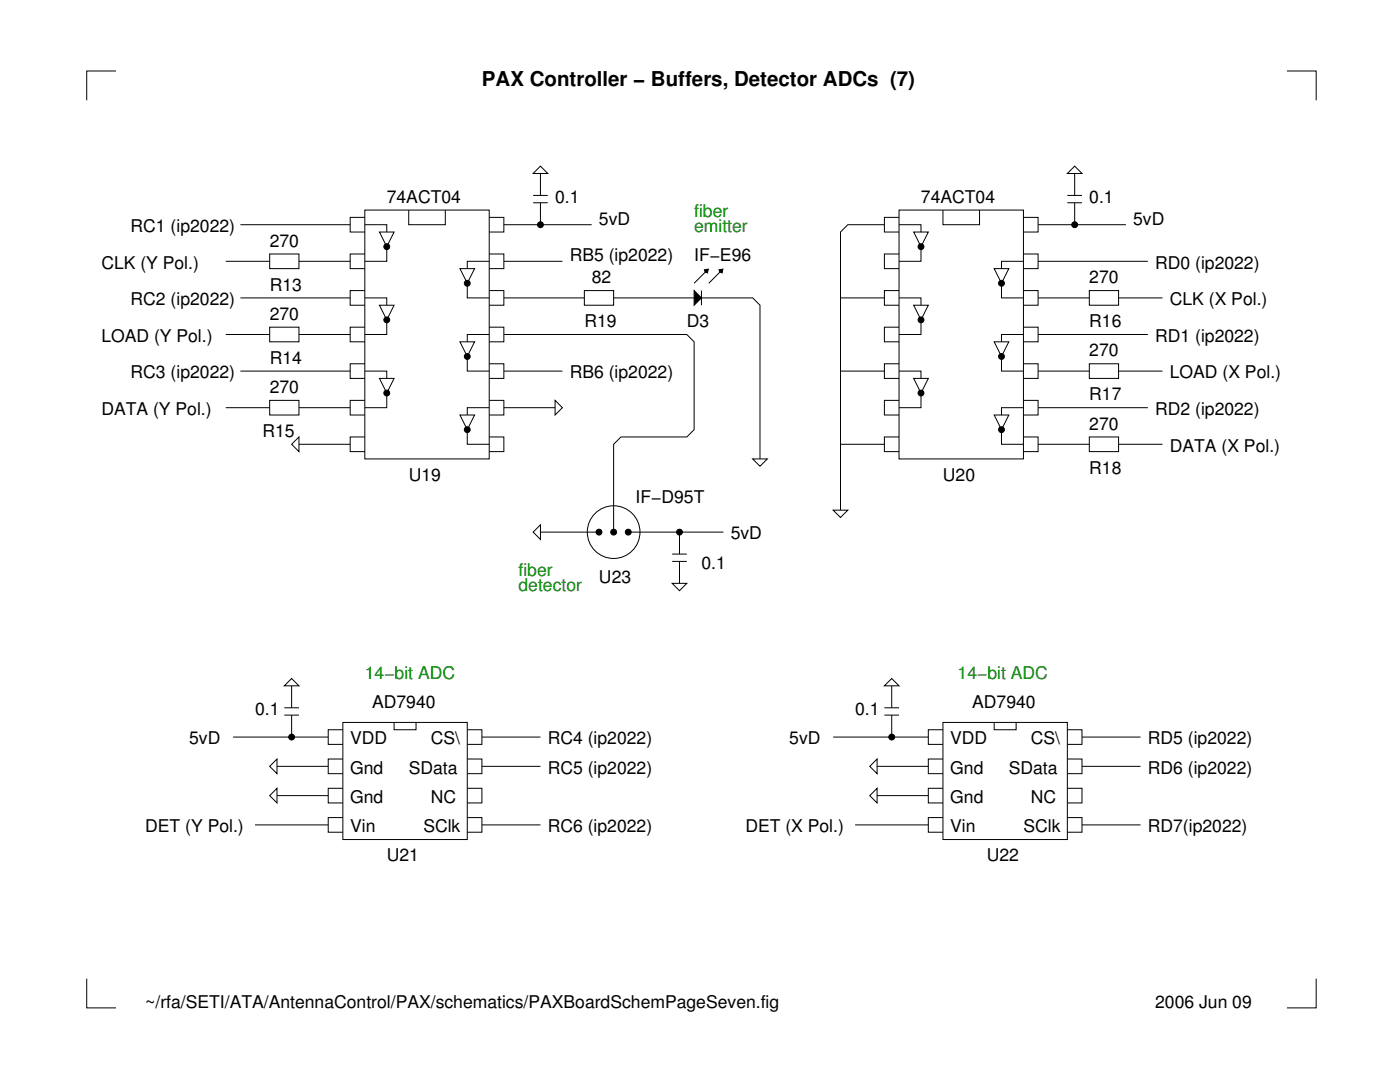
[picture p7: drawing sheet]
<svg xmlns="http://www.w3.org/2000/svg" width="279mm" height="216mm" viewBox="0 0 279 216" stroke-linecap="round" stroke-linejoin="round" font-family="sans-serif">
<g fill="none" stroke="#000" stroke-width=".2">
<path d="M23.1 14.2h-5.8v5.8M256.8 14.2h5.9v5.8M106.4 39h2.9M107.9 33.2l1.4 1.4h-2.9zM107.9 34.6v4.4M213 39h2.9M214.5 33.2l1.4 1.4h-2.9zM214.5 34.6v4.4M45.1 52.1h8.7M48 44.8h21.9M48 59.4h21.9M53.8 50.7h5.9v2.9h-5.9z"/>
<path d="M59.7 52.1h10.2M72.8 41.9h24.8v49.7h-24.8zM72.8 59.4h4.4v1.5M72.8 43.4h-2.9v2.9h2.9M72.8 50.7h-2.9v2.9h2.9M72.8 58h-2.9v2.9h2.9M72.8 44.8h4.4v1.5M75.7 46.3h2.9l-1.4 2.9zM77.2 49.2v2.9h-4.4M81.6 41.9v2.9h7.3v-2.9M91.8 53.6h2.9l-1.4 2.9zM93.3 56.5v2.9h4.3"/>
<path d="M97.6 52.1h-4.3v1.5M97.6 43.4h3v2.9h-3M97.6 50.7h3v2.9h-3M97.6 58h3v2.9h-3M100.6 52.1h11.6M100.6 44.8h17.5M100.6 59.4h16M106.4 40.5h2.9M107.9 40.5v4.3M116.6 58h5.9v2.9h-5.9zM122.5 59.4h27.7l1.5 1.5v30.7M138.5 58l1.5 1.4-1.5 1.5z"/>
<path d="M140 58v2.9M140.6 53.8l.8-.1-.2 .8-.5-.2zM141.4 53.6l-2.9 2.9M143.5 53.8l.8-.1-.2 .8-.4-.2zM144.4 53.6l-3 2.9M167.7 59.4h8.8M176.5 44.8h-7.3l-1.5 1.5v55.5M179.4 41.9h24.9v49.7h-24.9zM179.4 59.4h4.4v1.5M179.4 43.4h-2.9v2.9h2.9M179.4 50.7h-2.9v2.9h2.9M179.4 58h-2.9v2.9h2.9"/>
<path d="M179.4 44.8h4.4v1.5M182.3 46.3h3l-1.5 2.9zM183.8 49.2v2.9h-4.4M188.2 41.9v2.9h7.3v-2.9M198.4 53.6h2.9l-1.4 2.9zM199.9 56.5v2.9h4.4M204.3 52.1h-4.4v1.5M204.3 43.4h2.9v2.9h-2.9M204.3 50.7h2.9v2.9h-2.9M204.3 58h2.9v2.9h-2.9M207.2 52.1h21.9M207.2 44.8h17.5"/>
<path d="M207.2 59.4h10.2M213 40.5h2.9M214.5 40.5v4.3M217.4 58h5.8v2.9h-5.8zM223.2 59.4h8.8M45.1 66.7h8.7M48 74h21.9M53.8 65.3h5.9v2.9h-5.9zM53.8 79.9h5.9v2.9h-5.9zM59.7 66.7h10.2M72.8 74h4.4v1.5M72.8 65.3h-2.9v2.9h2.9"/>
<path d="M72.8 72.6h-2.9v2.9h2.9M72.8 79.9h-2.9v2.9h2.9M75.7 60.9h2.9l-1.4 2.9zM75.7 75.5h2.9l-1.4 2.9zM77.2 63.8v2.9h-4.4M77.2 78.4v3h-4.4M91.8 68.2h2.9l-1.4 2.9zM93.3 71.1v2.9h4.3M97.6 66.7h-4.3v1.5M97.6 65.3h3v2.9h-3M97.6 72.6h3v2.9h-3M97.6 79.9h3v2.9h-3"/>
<path d="M100.6 66.7h36.5l1.4 1.5v17.5l-1.4 1.5h-13.2l-1.4 1.5v17.5M100.6 74h11.6M110.8 79.9l1.4 1.5-1.4 1.4zM167.7 74h8.8M179.4 74h4.4v1.5M179.4 65.3h-2.9v2.9h2.9M179.4 72.6h-2.9v2.9h2.9M179.4 79.9h-2.9v2.9h2.9M182.3 60.9h3l-1.5 2.9zM182.3 75.5h3l-1.5 2.9zM183.8 63.8v2.9h-4.4M183.8 78.4v3h-4.4"/>
<path d="M198.4 68.2h2.9l-1.4 2.9zM199.9 71.1v2.9h4.4M204.3 66.7h-4.4v1.5M204.3 65.3h2.9v2.9h-2.9M204.3 72.6h2.9v2.9h-2.9M204.3 79.9h2.9v2.9h-2.9M207.2 66.7h21.9M207.2 74h10.2M217.4 72.6h5.8v2.9h-5.8zM223.2 74h8.8M45.1 81.4h8.7M59.7 87.2v2.9l-1.5-1.4z"/>
<path d="M59.7 81.4h10.2M59.7 88.7h10.2M72.8 87.2h-2.9v2.9h2.9M91.8 82.8h2.9l-1.4 2.9zM93.3 85.7v3h4.3M97.6 81.4h-4.3v1.4M97.6 87.2h3v2.9h-3M100.6 81.4h10.2M150.2 91.6h2.9l-1.4 1.4zM167.7 88.7h8.8M179.4 87.2h-2.9v2.9h2.9M198.4 82.8h2.9l-1.4 2.9z"/>
<path d="M199.9 85.7v3h4.4M204.3 81.4h-4.4v1.4M204.3 87.2h2.9v2.9h-2.9M207.2 81.4h21.9M207.2 88.7h10.2M217.4 87.2h5.8v2.9h-5.8zM223.2 88.7h8.8M107.9 104.7v2.9l-1.5-1.4zM107.9 106.2h11.6M125.4 106.2h19M134.1 116.4h3l-1.5 1.5zM134.1 110.6h3"/>
<path d="M134.1 112h3M135.6 106.2v4.4M135.6 112v4.4M166.3 101.8h2.9l-1.5 1.5zM56.7 136.8l1.5-1.4 1.5 1.4zM58.2 136.8v4.4M178 135.4l1.4 1.4h-2.9zM178 136.8v4.4M46.5 147.1h19M53.8 152.9l1.5-1.4v2.9zM55.3 157.3v2.9l-1.5-1.4zM55.3 152.9h10.2"/>
<path d="M55.3 158.8h10.2M56.7 142.7h3M56.7 141.2h3M58.2 142.7v4.4M68.4 144.2h24.9v23.3h-24.9zM68.4 145.6h-2.9v2.9h2.9M68.4 151.5h-2.9v2.9h2.9M68.4 157.3h-2.9v2.9h2.9M78.6 144.2v1.4h4.4v-1.4M93.3 145.6h2.9v2.9h-2.9M93.3 151.5h2.9v2.9h-2.9M93.3 157.3h2.9v2.9h-2.9"/>
<path d="M96.2 152.9h11.7M96.2 147.1h11.7M166.3 147.1h19M175 151.5v2.9l-1.4-1.5zM175 157.3v2.9l-1.4-1.4zM175 152.9h10.3M175 158.8h10.3M176.5 142.7h2.9M176.5 141.2h2.9M178 142.7v4.4M188.2 144.2h24.8v23.3h-24.8zM188.2 145.6h-2.9v2.9h2.9"/>
<path d="M188.2 151.5h-2.9v2.9h2.9M188.2 157.3h-2.9v2.9h2.9M198.4 144.2v1.4h4.4v-1.4M213 145.6h2.9v2.9h-2.9M213 151.5h2.9v2.9h-2.9M213 157.3h2.9v2.9h-2.9M215.9 152.9h11.7M215.9 147.1h11.7M50.9 164.6h14.6M68.4 163.1h-2.9v3h2.9M93.3 163.1h2.9v3h-2.9M96.2 164.6h11.7"/>
<path d="M170.7 164.6h14.6M188.2 163.1h-2.9v3h2.9M213 163.1h2.9v3h-2.9M215.9 164.6h11.7M17.3 195.3v5.8h5.8M262.7 195.3v5.8h-5.9"/>
<circle cx="77.2" cy="49.2" r=".58"/>
<circle cx="93.3" cy="56.5" r=".58"/>
<circle cx="107.9" cy="44.8" r=".58"/>
<circle cx="183.8" cy="49.2" r=".58"/>
<circle cx="199.9" cy="56.5" r=".58"/>
<circle cx="214.5" cy="44.8" r=".58"/>
<circle cx="77.2" cy="78.4" r=".58"/>
<circle cx="77.2" cy="63.8" r=".58"/>
<circle cx="93.3" cy="71.1" r=".58"/>
<circle cx="183.8" cy="78.4" r=".58"/>
<circle cx="183.8" cy="63.8" r=".58"/>
<circle cx="199.9" cy="71.1" r=".58"/>
<circle cx="93.3" cy="85.7" r=".58"/>
<circle cx="199.9" cy="85.7" r=".58"/>
<circle cx="119.5" cy="106.2" r=".58"/>
<circle cx="122.5" cy="106.2" r="5.3"/>
<circle cx="122.5" cy="106.2" r=".58"/>
<circle cx="125.4" cy="106.2" r=".58"/>
<circle cx="135.6" cy="106.2" r=".58"/>
<circle cx="58.2" cy="147.1" r=".58"/>
<circle cx="178" cy="147.1" r=".58"/>
</g>
<g fill="#000">
<path d="M138.5 58l1.5 1.4-1.5 1.5z"/>
<path d="M140.6 53.8l.8-.1-.2 .8-.5-.2z" fill-rule="evenodd"/>
<path d="M143.5 53.8l.8-.1-.2 .8-.4-.2z" fill-rule="evenodd"/>
<circle cx="77.2" cy="49.2" r=".58"/>
<circle cx="93.3" cy="56.5" r=".58"/>
<circle cx="107.9" cy="44.8" r=".58"/>
<circle cx="183.8" cy="49.2" r=".58"/>
<circle cx="199.9" cy="56.5" r=".58"/>
<circle cx="214.5" cy="44.8" r=".58"/>
<circle cx="77.2" cy="78.4" r=".58"/>
<circle cx="77.2" cy="63.8" r=".58"/>
<circle cx="93.3" cy="71.1" r=".58"/>
<circle cx="183.8" cy="78.4" r=".58"/>
<circle cx="183.8" cy="63.8" r=".58"/>
<circle cx="199.9" cy="71.1" r=".58"/>
<circle cx="93.3" cy="85.7" r=".58"/>
<circle cx="199.9" cy="85.7" r=".58"/>
<circle cx="119.5" cy="106.2" r=".58"/>
<circle cx="122.5" cy="106.2" r=".58"/>
<circle cx="125.4" cy="106.2" r=".58"/>
<circle cx="135.6" cy="106.2" r=".58"/>
<circle cx="58.2" cy="147.1" r=".58"/>
<circle cx="178" cy="147.1" r=".58"/>
</g>
<text font-size="4.1" x="96.2" y="17.1">PAX Controller − Buffers, Detector ADCs (7)</text>
<g font-size="3.5">
<text x="77.2" y="40.5">74ACT04</text>
<text x="110.8" y="40.5">0.1</text>
<text x="183.8" y="40.5">74ACT04</text>
<text x="217.4" y="40.5">0.1</text>
<text x="26.1" y="46.3">RC1 (ip2022)</text>
<text x="119.5" y="44.8">5vD</text>
<text x="226.2" y="44.8">5vD</text>
<text x="20.2" y="53.6">CLK (Y Pol.)</text>
<text x="53.8" y="49.2">270</text>
<text x="113.7" y="52.1">RB5 (ip2022)</text>
<text x="138.5" y="52.1">IF−E96</text>
<text x="230.5" y="53.6">RD0 (ip2022)</text>
<text x="53.8" y="58">R13</text>
<text x="118.1" y="56.5">82</text>
<text x="217.4" y="56.5">270</text>
<text x="26.1" y="60.9">RC2 (ip2022)</text>
<text x="53.8" y="63.8">270</text>
<text x="116.6" y="65.3">R19</text>
<text x="137.1" y="65.3">D3</text>
<text x="217.4" y="65.3">R16</text>
<text x="233.5" y="60.9">CLK (X Pol.)</text>
<text x="20.2" y="68.2">LOAD (Y Pol.)</text>
<text x="217.4" y="71.1">270</text>
<text x="230.5" y="68.2">RD1 (ip2022)</text>
<text x="26.1" y="75.5">RC3 (ip2022)</text>
<text x="53.8" y="72.6">R14</text>
<text x="113.7" y="75.5">RB6 (ip2022)</text>
<text x="233.5" y="75.5">LOAD (X Pol.)</text>
<text x="20.2" y="82.8">DATA (Y Pol.)</text>
<text x="53.8" y="78.4">270</text>
<text x="217.4" y="79.9">R17</text>
<text x="230.5" y="82.8">RD2 (ip2022)</text>
<text x="52.4" y="87.2">R15</text>
<text x="217.4" y="85.7">270</text>
<text x="81.6" y="96">U19</text>
<text x="188.2" y="96">U20</text>
<text x="217.4" y="94.5">R18</text>
<text x="233.5" y="90.1">DATA (X Pol.)</text>
<text x="126.8" y="100.3">IF−D95T</text>
<text x="145.8" y="107.6">5vD</text>
<text x="140" y="113.5">0.1</text>
<text x="119.5" y="116.4">U23</text>
<text x="50.9" y="142.7">0.1</text>
<text x="74.3" y="141.2">AD7940</text>
<text x="170.7" y="142.7">0.1</text>
<text x="194" y="141.2">AD7940</text>
<text x="37.8" y="148.5">5vD</text>
<text x="69.9" y="148.5">VDD</text>
<text x="86" y="148.5">CS\</text>
<text x="109.3" y="148.5">RC4 (ip2022)</text>
<text x="157.5" y="148.5">5vD</text>
<text x="189.6" y="148.5">VDD</text>
<text x="205.7" y="148.5">CS\</text>
<text x="229.1" y="148.5">RD5 (ip2022)</text>
<text x="69.9" y="154.4">Gnd</text>
<text x="81.6" y="154.4">SData</text>
<text x="109.3" y="154.4">RC5 (ip2022)</text>
<text x="189.6" y="154.4">Gnd</text>
<text x="201.3" y="154.4">SData</text>
<text x="229.1" y="154.4">RD6 (ip2022)</text>
<text x="69.9" y="160.2">Gnd</text>
<text x="86" y="160.2">NC</text>
<text x="189.6" y="160.2">Gnd</text>
<text x="205.7" y="160.2">NC</text>
<text x="29" y="166.1">DET (Y Pol.)</text>
<text x="69.9" y="166.1">Vin</text>
<text x="84.5" y="166.1">SClk</text>
<text x="109.3" y="166.1">RC6 (ip2022)</text>
<text x="148.8" y="166.1">DET (X Pol.)</text>
<text x="189.6" y="166.1">Vin</text>
<text x="204.3" y="166.1">SClk</text>
<text x="229.1" y="166.1">RD7(ip2022)</text>
<text x="77.2" y="171.9">U21</text>
<text x="196.9" y="171.9">U22</text>
<text x="29" y="201.1">~/rfa/SETI/ATA/AntennaControl/PAX/schematics/PAXBoardSchemPageSeven.fig</text>
<text x="230.5" y="201.1">2006 Jun 09</text>
</g>
<g font-size="3.5" fill="#008f00">
<text x="138.5" y="46.3">emitter</text>
<text x="138.5" y="43.4">fiber</text>
<text x="103.5" y="117.9">detector</text>
<text x="103.5" y="114.9">fiber</text>
<text x="72.8" y="135.4">14−bit ADC</text>
<text x="191.1" y="135.4">14−bit ADC</text>
</g>
</svg>
